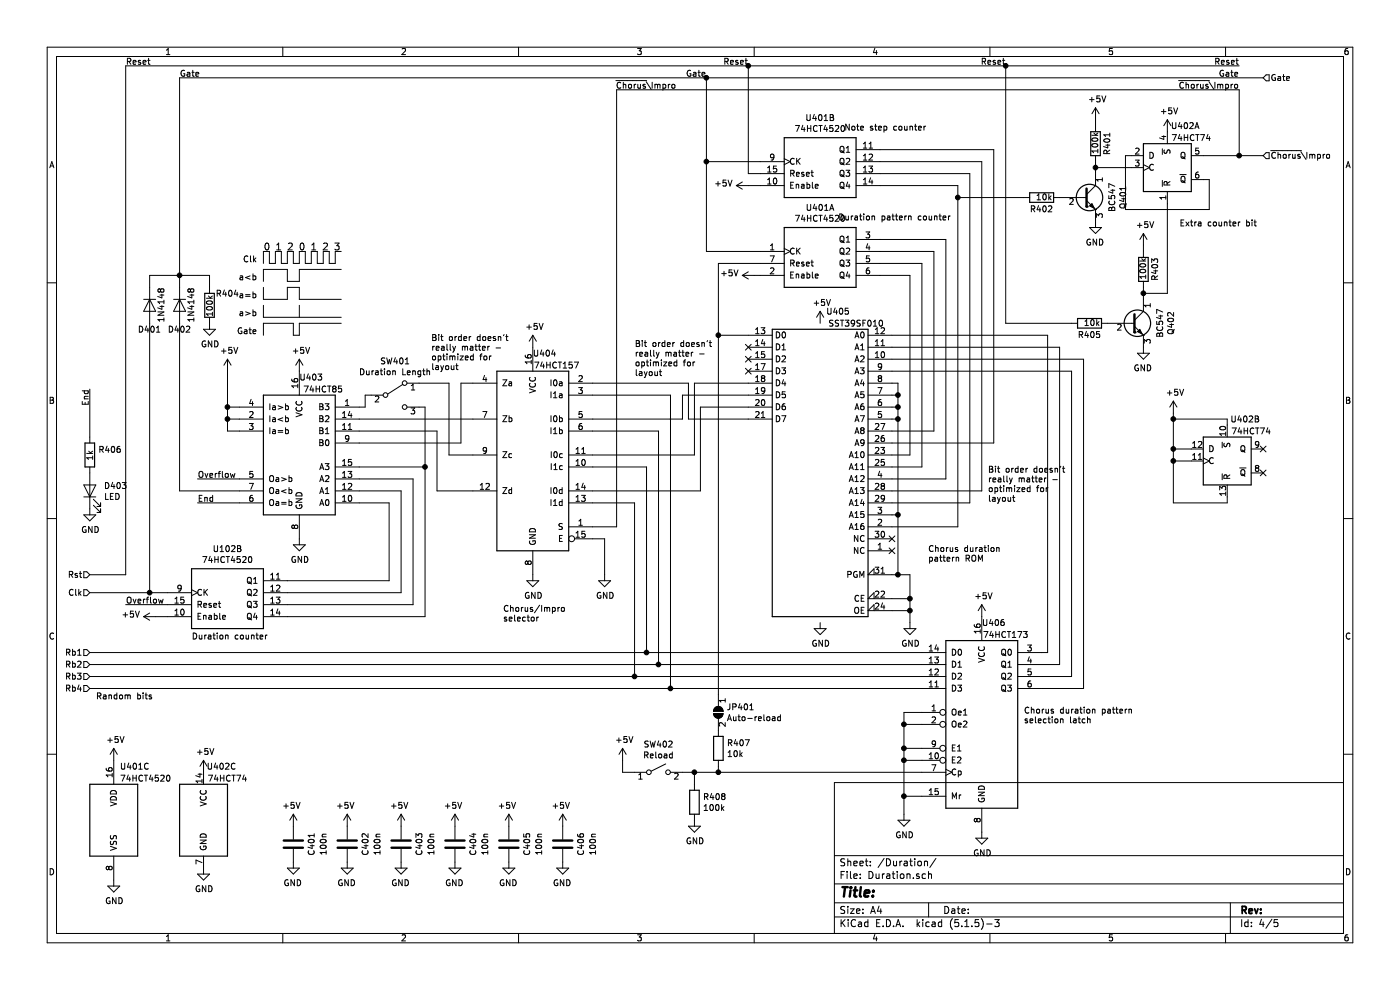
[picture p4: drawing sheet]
EESchema Schematic File Version 4
EELAYER 30 0
EELAYER END
$Descr A4 11693 8268
encoding utf-8
Sheet 4 5
Title ""
Date ""
Rev ""
Comp ""
Comment1 ""
Comment2 ""
Comment3 ""
Comment4 ""
$EndDescr
$Comp
L 74xx:74LS74 U?
U 1 1
P 9750 1400
AR Path="/5F4362FD" Ref="U?"  Part="1" 
AR Path="/5F425067/5F4362FD" Ref="U402"  Part="1" 
F 0 "U402" H 9900 1750 50  0000 C CNN
F 1 "74HCT74" H 9950 1650 50  0000 C CNN
F 2 "Package_DIP:DIP-14_W7.62mm_LongPads" H 9750 1400 50  0001 C CNN
F 3 "74xx/74hc_hct74.pdf" H 9750 1400 50  0001 C CNN
	1    9750 1400
	1    0    0    -1  
$EndComp
$Comp
L 74xx:74LS157 U?
U 1 1
P 4450 3800
AR Path="/5F436309" Ref="U?"  Part="1" 
AR Path="/5F425067/5F436309" Ref="U404"  Part="1" 
F 0 "U404" H 4350 4650 50  0000 C CNN
F 1 "74HCT157" H 4250 4550 50  0000 C CNN
F 2 "Package_DIP:DIP-16_W7.62mm_LongPads" H 4450 3800 50  0001 C CNN
F 3 "http://www.ti.com/lit/gpn/sn74LS157" H 4450 3800 50  0001 C CNN
	1    4450 3800
	-1   0    0    -1  
$EndComp
$Comp
L 74xx:74LS173 U?
U 1 1
P 8200 6050
AR Path="/5F43630F" Ref="U?"  Part="1" 
AR Path="/5F425067/5F43630F" Ref="U406"  Part="1" 
F 0 "U406" H 8300 6900 50  0000 C CNN
F 1 "74HCT173" H 8400 6800 50  0000 C CNN
F 2 "Package_DIP:DIP-16_W7.62mm_LongPads" H 8200 6050 50  0001 C CNN
F 3 "http://www.ti.com/lit/gpn/sn74LS173" H 8200 6050 50  0001 C CNN
	1    8200 6050
	1    0    0    -1  
$EndComp
$Comp
L Memory_Flash:SST39SF010 U?
U 1 1
P 6850 4000
AR Path="/5F436315" Ref="U?"  Part="1" 
AR Path="/5F425067/5F436315" Ref="U405"  Part="1" 
F 0 "U405" H 6700 5400 50  0000 C CNN
F 1 "SST39SF010" H 6550 5300 50  0000 C CNN
F 2 "telec:PLCC-32_THT-Socket" H 6850 4300 50  0001 C CNN
F 3 "http://ww1.microchip.com/downloads/en/DeviceDoc/25022B.pdf" H 6850 4300 50  0001 C CNN
	1    6850 4000
	-1   0    0    -1  
$EndComp
$Comp
L 4xxx:4520 U?
U 1 1
P 6850 2100
AR Path="/5F436321" Ref="U?"  Part="1" 
AR Path="/5F425067/5F436321" Ref="U401"  Part="1" 
F 0 "U401" H 6850 2467 50  0000 C CNN
F 1 "74HCT4520" H 6850 2376 50  0000 C CNN
F 2 "Package_DIP:DIP-16_W7.62mm_LongPads" H 6850 2100 50  0001 C CNN
F 3 "http://www.intersil.com/content/dam/Intersil/documents/cd45/cd4518bms-20bms.pdf" H 6850 2100 50  0001 C CNN
	1    6850 2100
	1    0    0    -1  
$EndComp
$Comp
L 4xxx:4520 U?
U 2 1
P 6850 1350
AR Path="/5F436483" Ref="U?"  Part="1" 
AR Path="/5F425067/5F436483" Ref="U401"  Part="2" 
F 0 "U401" H 6850 1717 50  0000 C CNN
F 1 "74HCT4520" H 6850 1626 50  0000 C CNN
F 2 "Package_DIP:DIP-16_W7.62mm_LongPads" H 6850 1350 50  0001 C CNN
F 3 "http://www.intersil.com/content/dam/Intersil/documents/cd45/cd4518bms-20bms.pdf" H 6850 1350 50  0001 C CNN
	2    6850 1350
	1    0    0    -1  
$EndComp
$Comp
L 4xxx:4520 U?
U 2 1
P 1900 4950
AR Path="/5F436EFF" Ref="U?"  Part="1" 
AR Path="/5F425067/5F436EFF" Ref="U102"  Part="2" 
F 0 "U102" H 1900 5317 50  0000 C CNN
F 1 "74HCT4520" H 1900 5226 50  0000 C CNN
F 2 "Package_DIP:DIP-16_W7.62mm_LongPads" H 1900 4950 50  0001 C CNN
F 3 "http://www.intersil.com/content/dam/Intersil/documents/cd45/cd4518bms-20bms.pdf" H 1900 4950 50  0001 C CNN
	2    1900 4950
	1    0    0    -1  
$EndComp
$Comp
L 4xxx:4520 U?
U 3 1
P 950 6850
AR Path="/5F63EA63" Ref="U?"  Part="1" 
AR Path="/5F425067/5F63EA63" Ref="U401"  Part="3" 
F 0 "U401" H 1000 7300 50  0000 L CNN
F 1 "74HCT4520" H 1000 7200 50  0000 L CNN
F 2 "Package_DIP:DIP-16_W7.62mm_LongPads" H 950 6850 50  0001 C CNN
F 3 "http://www.intersil.com/content/dam/Intersil/documents/cd45/cd4518bms-20bms.pdf" H 950 6850 50  0001 C CNN
	3    950  6850
	1    0    0    -1  
$EndComp
$Comp
L power:+5V #PWR0421
U 1 1
P 950 6350
F 0 "#PWR0421" H 950 6200 50  0001 C CNN
F 1 "+5V" H 965 6523 50  0000 C CNN
F 2 "" H 950 6350 50  0001 C CNN
F 3 "" H 950 6350 50  0001 C CNN
	1    950  6350
	1    0    0    -1  
$EndComp
$Comp
L power:GND #PWR0440
U 1 1
P 950 7350
F 0 "#PWR0440" H 950 7100 50  0001 C CNN
F 1 "GND" H 955 7177 50  0000 C CNN
F 2 "" H 950 7350 50  0001 C CNN
F 3 "" H 950 7350 50  0001 C CNN
	1    950  7350
	1    0    0    -1  
$EndComp
$Comp
L 74xx:74LS74 U?
U 3 1
P 1700 6850
AR Path="/5F6489A2" Ref="U?"  Part="1" 
AR Path="/5F425067/5F6489A2" Ref="U402"  Part="3" 
F 0 "U402" H 1850 7300 50  0000 C CNN
F 1 "74HCT74" H 1900 7200 50  0000 C CNN
F 2 "Package_DIP:DIP-14_W7.62mm_LongPads" H 1700 6850 50  0001 C CNN
F 3 "74xx/74hc_hct74.pdf" H 1700 6850 50  0001 C CNN
	3    1700 6850
	1    0    0    -1  
$EndComp
$Comp
L power:GND #PWR0439
U 1 1
P 1700 7250
F 0 "#PWR0439" H 1700 7000 50  0001 C CNN
F 1 "GND" H 1705 7077 50  0000 C CNN
F 2 "" H 1700 7250 50  0001 C CNN
F 3 "" H 1700 7250 50  0001 C CNN
	1    1700 7250
	1    0    0    -1  
$EndComp
$Comp
L power:+5V #PWR0423
U 1 1
P 1700 6450
F 0 "#PWR0423" H 1700 6300 50  0001 C CNN
F 1 "+5V" H 1715 6623 50  0000 C CNN
F 2 "" H 1700 6450 50  0001 C CNN
F 3 "" H 1700 6450 50  0001 C CNN
	1    1700 6450
	1    0    0    -1  
$EndComp
$Comp
L power:GND #PWR0414
U 1 1
P 2500 4500
F 0 "#PWR0414" H 2500 4250 50  0001 C CNN
F 1 "GND" H 2505 4327 50  0000 C CNN
F 2 "" H 2500 4500 50  0001 C CNN
F 3 "" H 2500 4500 50  0001 C CNN
	1    2500 4500
	1    0    0    -1  
$EndComp
$Comp
L power:+5V #PWR0412
U 1 1
P 2500 3100
F 0 "#PWR0412" H 2500 2950 50  0001 C CNN
F 1 "+5V" H 2515 3273 50  0000 C CNN
F 2 "" H 2500 3100 50  0001 C CNN
F 3 "" H 2500 3100 50  0001 C CNN
	1    2500 3100
	1    0    0    -1  
$EndComp
$Comp
L power:GND #PWR0415
U 1 1
P 4450 4800
F 0 "#PWR0415" H 4450 4550 50  0001 C CNN
F 1 "GND" H 4455 4627 50  0000 C CNN
F 2 "" H 4450 4800 50  0001 C CNN
F 3 "" H 4450 4800 50  0001 C CNN
	1    4450 4800
	1    0    0    -1  
$EndComp
$Comp
L power:+5V #PWR0409
U 1 1
P 4450 2900
F 0 "#PWR0409" H 4450 2750 50  0001 C CNN
F 1 "+5V" H 4465 3073 50  0000 C CNN
F 2 "" H 4450 2900 50  0001 C CNN
F 3 "" H 4450 2900 50  0001 C CNN
	1    4450 2900
	1    0    0    -1  
$EndComp
$Comp
L power:GND #PWR0432
U 1 1
P 8200 6950
F 0 "#PWR0432" H 8200 6700 50  0001 C CNN
F 1 "GND" H 8205 6777 50  0000 C CNN
F 2 "" H 8200 6950 50  0001 C CNN
F 3 "" H 8200 6950 50  0001 C CNN
	1    8200 6950
	1    0    0    -1  
$EndComp
$Comp
L power:+5V #PWR0418
U 1 1
P 8200 5150
F 0 "#PWR0418" H 8200 5000 50  0001 C CNN
F 1 "+5V" H 8215 5323 50  0000 C CNN
F 2 "" H 8200 5150 50  0001 C CNN
F 3 "" H 8200 5150 50  0001 C CNN
	1    8200 5150
	1    0    0    -1  
$EndComp
Text HLabel 750  5450 0    50   Input ~ 0
Rb1
Text HLabel 750  5550 0    50   Input ~ 0
Rb2
Text HLabel 750  5650 0    50   Input ~ 0
Rb3
Text HLabel 750  5750 0    50   Input ~ 0
Rb4
$Comp
L power:+5V #PWR0408
U 1 1
P 6850 2700
F 0 "#PWR0408" H 6850 2550 50  0001 C CNN
F 1 "+5V" H 6865 2873 50  0000 C CNN
F 2 "" H 6850 2700 50  0001 C CNN
F 3 "" H 6850 2700 50  0001 C CNN
	1    6850 2700
	1    0    0    -1  
$EndComp
$Comp
L power:GND #PWR0419
U 1 1
P 6850 5200
F 0 "#PWR0419" H 6850 4950 50  0001 C CNN
F 1 "GND" H 6855 5027 50  0000 C CNN
F 2 "" H 6850 5200 50  0001 C CNN
F 3 "" H 6850 5200 50  0001 C CNN
	1    6850 5200
	1    0    0    -1  
$EndComp
Wire Wire Line
	8700 5450 8750 5450
Wire Wire Line
	7450 3000 9050 3000
Wire Wire Line
	8850 5550 8700 5550
Wire Wire Line
	8700 5650 8950 5650
Wire Wire Line
	8700 5750 9050 5750
Wire Wire Line
	5850 4100 4950 4100
Wire Wire Line
	5800 3800 4950 3800
Wire Wire Line
	4950 3500 5700 3500
Wire Wire Line
	4950 3300 5600 3300
Wire Wire Line
	4950 3600 5500 3600
Wire Wire Line
	4950 3900 5400 3900
Wire Wire Line
	4950 4200 5300 4200
$Comp
L power:GND #PWR0420
U 1 1
P 7600 5200
F 0 "#PWR0420" H 7600 4950 50  0001 C CNN
F 1 "GND" H 7605 5027 50  0000 C CNN
F 2 "" H 7600 5200 50  0001 C CNN
F 3 "" H 7600 5200 50  0001 C CNN
	1    7600 5200
	1    0    0    -1  
$EndComp
NoConn ~ 7450 4600
NoConn ~ 7450 4500
Wire Wire Line
	2400 4850 3250 4850
Wire Wire Line
	3250 4850 3250 4200
Wire Wire Line
	3250 4200 3000 4200
Wire Wire Line
	3000 4100 3350 4100
Wire Wire Line
	3350 4100 3350 4950
Wire Wire Line
	3350 4950 2400 4950
Wire Wire Line
	2400 5050 3450 5050
Wire Wire Line
	3450 5050 3450 4000
Wire Wire Line
	3450 4000 3000 4000
Wire Wire Line
	3000 3900 3550 3900
Wire Wire Line
	3550 3900 3550 5150
Wire Wire Line
	3550 5150 2400 5150
Wire Wire Line
	1900 3400 2000 3400
Wire Wire Line
	2000 3500 1900 3500
Connection ~ 1900 3500
Wire Wire Line
	1900 3500 1900 3400
Wire Wire Line
	2000 3600 1900 3600
Wire Wire Line
	1900 3600 1900 3500
$Comp
L power:+5V #PWR?
U 1 1
P 1300 5150
AR Path="/5F42563C/5F6F023F" Ref="#PWR?"  Part="1" 
AR Path="/5F425067/5F6F023F" Ref="#PWR0417"  Part="1" 
F 0 "#PWR0417" H 1300 5000 50  0001 C CNN
F 1 "+5V" V 1315 5278 50  0000 L CNN
F 2 "" H 1300 5150 50  0001 C CNN
F 3 "" H 1300 5150 50  0001 C CNN
	1    1300 5150
	0    -1   -1   0   
$EndComp
Wire Wire Line
	1300 5150 1400 5150
$Comp
L power:+5V #PWR?
U 1 1
P 6300 2300
AR Path="/5F42563C/5F6F2D21" Ref="#PWR?"  Part="1" 
AR Path="/5F425067/5F6F2D21" Ref="#PWR0406"  Part="1" 
F 0 "#PWR0406" H 6300 2150 50  0001 C CNN
F 1 "+5V" V 6315 2428 50  0000 L CNN
F 2 "" H 6300 2300 50  0001 C CNN
F 3 "" H 6300 2300 50  0001 C CNN
	1    6300 2300
	0    -1   -1   0   
$EndComp
Wire Wire Line
	6300 2300 6350 2300
$Comp
L power:+5V #PWR?
U 1 1
P 6250 1550
AR Path="/5F42563C/5F6F587D" Ref="#PWR?"  Part="1" 
AR Path="/5F425067/5F6F587D" Ref="#PWR0403"  Part="1" 
F 0 "#PWR0403" H 6250 1400 50  0001 C CNN
F 1 "+5V" V 6265 1678 50  0000 L CNN
F 2 "" H 6250 1550 50  0001 C CNN
F 3 "" H 6250 1550 50  0001 C CNN
	1    6250 1550
	0    -1   -1   0   
$EndComp
Wire Wire Line
	6250 1550 6350 1550
Text HLabel 750  4950 0    50   Input ~ 0
Clk
$Comp
L Switch:SW_SPDT SW401
U 1 1
P 3300 3300
F 0 "SW401" H 3300 3585 50  0000 C CNN
F 1 "Duration Length" H 3300 3494 50  0000 C CNN
F 2 "Connector_PinHeader_2.54mm:PinHeader_1x03_P2.54mm_Vertical" H 3300 3300 50  0001 C CNN
F 3 "~" H 3300 3300 50  0001 C CNN
	1    3300 3300
	1    0    0    -1  
$EndComp
Wire Wire Line
	3000 3400 3050 3400
Wire Wire Line
	3050 3400 3050 3300
Wire Wire Line
	3050 3300 3100 3300
Wire Wire Line
	3550 3400 3550 3900
Connection ~ 3550 3900
Wire Wire Line
	3550 3400 3500 3400
$Comp
L power:GND #PWR0416
U 1 1
P 5050 4800
F 0 "#PWR0416" H 5050 4550 50  0001 C CNN
F 1 "GND" H 5055 4627 50  0000 C CNN
F 2 "" H 5050 4800 50  0001 C CNN
F 3 "" H 5050 4800 50  0001 C CNN
	1    5050 4800
	1    0    0    -1  
$EndComp
Wire Wire Line
	5050 4800 5050 4500
Wire Wire Line
	5050 4500 4950 4500
Wire Wire Line
	4950 4400 5150 4400
$Comp
L power:GND #PWR0424
U 1 1
P 7550 6800
F 0 "#PWR0424" H 7550 6550 50  0001 C CNN
F 1 "GND" H 7555 6627 50  0000 C CNN
F 2 "" H 7550 6800 50  0001 C CNN
F 3 "" H 7550 6800 50  0001 C CNN
	1    7550 6800
	1    0    0    -1  
$EndComp
Wire Wire Line
	7550 5950 7700 5950
Connection ~ 7550 6050
Wire Wire Line
	7550 6050 7550 5950
Wire Wire Line
	7550 6050 7550 6250
Connection ~ 7550 6650
Wire Wire Line
	7550 6650 7550 6800
Wire Wire Line
	6000 2800 6000 2200
Wire Wire Line
	6000 2200 6350 2200
Wire Wire Line
	6350 2100 5900 2100
Wire Wire Line
	5900 2100 5900 1350
Wire Wire Line
	5900 1350 6350 1350
Wire Wire Line
	5900 1350 5900 650 
Connection ~ 5900 1350
Connection ~ 5900 650 
Wire Wire Line
	7350 2300 7600 2300
Wire Wire Line
	7700 2200 7350 2200
Wire Wire Line
	7350 2100 7800 2100
Wire Wire Line
	7900 2000 7350 2000
Wire Wire Line
	7350 1550 8000 1550
Wire Wire Line
	8000 1550 8000 1650
Wire Wire Line
	8100 1450 7350 1450
Wire Wire Line
	7350 1350 8200 1350
Wire Wire Line
	8300 1250 7350 1250
$Comp
L power:+5V #PWR?
U 1 1
P 9750 1100
AR Path="/5F42563C/5F852578" Ref="#PWR?"  Part="1" 
AR Path="/5F425067/5F852578" Ref="#PWR0402"  Part="1" 
F 0 "#PWR0402" H 9750 950 50  0001 C CNN
F 1 "+5V" H 9765 1273 50  0000 C CNN
F 2 "" H 9750 1100 50  0001 C CNN
F 3 "" H 9750 1100 50  0001 C CNN
	1    9750 1100
	1    0    0    -1  
$EndComp
Wire Wire Line
	9450 1300 9400 1300
Wire Wire Line
	9400 1300 9400 1750
Wire Wire Line
	9400 1750 10100 1750
Wire Wire Line
	10100 1750 10100 1500
Wire Wire Line
	10100 1500 10050 1500
Wire Wire Line
	5900 650  10550 650 
Text HLabel 10550 1300 2    50   Input ~ 0
~Chorus~\Impro
Text HLabel 10550 650  2    50   Input ~ 0
Gate
Wire Wire Line
	7450 5100 7600 5100
Connection ~ 7600 5100
Wire Wire Line
	7600 5100 7600 5200
Wire Wire Line
	7450 5000 7600 5000
Connection ~ 7600 5000
Wire Wire Line
	7600 5000 7600 5100
Wire Wire Line
	7450 4800 7500 4800
Wire Wire Line
	7600 4800 7600 5000
$Comp
L power:GND #PWR?
U 1 1
P 9550 2900
AR Path="/5F8F2AEB" Ref="#PWR?"  Part="1" 
AR Path="/5F42563C/5F8F2AEB" Ref="#PWR?"  Part="1" 
AR Path="/5F425067/5F8F2AEB" Ref="#PWR0410"  Part="1" 
F 0 "#PWR0410" H 9550 2650 50  0001 C CNN
F 1 "GND" H 9555 2727 50  0000 C CNN
F 2 "" H 9550 2900 50  0001 C CNN
F 3 "" H 9550 2900 50  0001 C CNN
	1    9550 2900
	-1   0    0    -1  
$EndComp
$Comp
L Device:R R?
U 1 1
P 9100 2700
AR Path="/5F8F2AF1" Ref="R?"  Part="1" 
AR Path="/5F42563C/5F8F2AF1" Ref="R?"  Part="1" 
AR Path="/5F425067/5F8F2AF1" Ref="R405"  Part="1" 
F 0 "R405" V 9000 2600 50  0000 L CNN
F 1 "10k" V 9100 2650 50  0000 L CNN
F 2 "Resistor_THT:R_Axial_DIN0204_L3.6mm_D1.6mm_P2.54mm_Vertical" V 9030 2700 50  0001 C CNN
F 3 "~" H 9100 2700 50  0001 C CNN
	1    9100 2700
	0    1    -1   0   
$EndComp
$Comp
L Transistor_BJT:BC547 Q?
U 1 1
P 9450 2700
AR Path="/5F8F2AF7" Ref="Q?"  Part="1" 
AR Path="/5F425067/5F8F2AF7" Ref="Q402"  Part="1" 
F 0 "Q402" V 9778 2700 50  0000 C CNN
F 1 "BC547" V 9687 2700 50  0000 C CNN
F 2 "Package_TO_SOT_THT:TO-92_Inline_Wide" H 9650 2625 50  0001 L CIN
F 3 "http://www.fairchildsemi.com/ds/BC/BC547.pdf" H 9450 2700 50  0001 L CNN
	1    9450 2700
	1    0    0    -1  
$EndComp
$Comp
L Device:R R?
U 1 1
P 9550 2250
AR Path="/5F9A422C" Ref="R?"  Part="1" 
AR Path="/5F42563C/5F9A422C" Ref="R?"  Part="1" 
AR Path="/5F425067/5F9A422C" Ref="R403"  Part="1" 
F 0 "R403" V 9450 2150 50  0000 L CNN
F 1 "100k" V 9550 2150 50  0000 L CNN
F 2 "Resistor_THT:R_Axial_DIN0204_L3.6mm_D1.6mm_P2.54mm_Vertical" V 9480 2250 50  0001 C CNN
F 3 "~" H 9550 2250 50  0001 C CNN
	1    9550 2250
	-1   0    0    1   
$EndComp
$Comp
L power:+5V #PWR0405
U 1 1
P 9550 2050
F 0 "#PWR0405" H 9550 1900 50  0001 C CNN
F 1 "+5V" H 9565 2223 50  0000 C CNN
F 2 "" H 9550 2050 50  0001 C CNN
F 3 "" H 9550 2050 50  0001 C CNN
	1    9550 2050
	1    0    0    -1  
$EndComp
Wire Wire Line
	9550 2050 9550 2100
Wire Wire Line
	1050 4800 750  4800
Text HLabel 750  4800 0    50   Input ~ 0
Rst
Connection ~ 7550 6350
Wire Wire Line
	7550 6350 7550 6650
Connection ~ 7550 6250
Wire Wire Line
	7550 6250 7550 6350
Wire Wire Line
	6000 2800 6250 2800
$Comp
L Switch:SW_SPST SW?
U 1 1
P 5500 6450
AR Path="/5F424A92/5FA3E3BE" Ref="SW?"  Part="1" 
AR Path="/5F425067/5FA3E3BE" Ref="SW402"  Part="1" 
F 0 "SW402" H 5500 6685 50  0000 C CNN
F 1 "Reload" H 5500 6594 50  0000 C CNN
F 2 "Button_Switch_THT:SW_PUSH_6mm" H 5500 6450 50  0001 C CNN
F 3 "~" H 5500 6450 50  0001 C CNN
	1    5500 6450
	1    0    0    -1  
$EndComp
$Comp
L power:+5V #PWR?
U 1 1
P 5200 6350
AR Path="/5F424A92/5FA3E3C6" Ref="#PWR?"  Part="1" 
AR Path="/5F425067/5FA3E3C6" Ref="#PWR0422"  Part="1" 
F 0 "#PWR0422" H 5200 6200 50  0001 C CNN
F 1 "+5V" H 5215 6523 50  0000 C CNN
F 2 "" H 5200 6350 50  0001 C CNN
F 3 "" H 5200 6350 50  0001 C CNN
	1    5200 6350
	1    0    0    -1  
$EndComp
Wire Wire Line
	5200 6350 5200 6450
Wire Wire Line
	5200 6450 5300 6450
$Comp
L Device:R R?
U 1 1
P 5800 6700
AR Path="/5FA3E3CE" Ref="R?"  Part="1" 
AR Path="/5F424A92/5FA3E3CE" Ref="R?"  Part="1" 
AR Path="/5F425067/5FA3E3CE" Ref="R408"  Part="1" 
F 0 "R408" H 5870 6746 50  0000 L CNN
F 1 "100k" H 5870 6655 50  0000 L CNN
F 2 "Resistor_THT:R_Axial_DIN0204_L3.6mm_D1.6mm_P7.62mm_Horizontal" V 5730 6700 50  0001 C CNN
F 3 "~" H 5800 6700 50  0001 C CNN
	1    5800 6700
	1    0    0    -1  
$EndComp
$Comp
L power:GND #PWR?
U 1 1
P 5800 6850
AR Path="/5F424A92/5FA3E3D4" Ref="#PWR?"  Part="1" 
AR Path="/5F425067/5FA3E3D4" Ref="#PWR0425"  Part="1" 
F 0 "#PWR0425" H 5800 6600 50  0001 C CNN
F 1 "GND" H 5805 6677 50  0000 C CNN
F 2 "" H 5800 6850 50  0001 C CNN
F 3 "" H 5800 6850 50  0001 C CNN
	1    5800 6850
	1    0    0    -1  
$EndComp
Wire Wire Line
	5800 6550 5800 6450
Connection ~ 5800 6450
$Comp
L Jumper:SolderJumper_2_Open JP401
U 1 1
P 6000 5950
F 0 "JP401" V 5954 6018 50  0000 L CNN
F 1 "Auto-reload" V 6045 6018 50  0000 L CNN
F 2 "Jumper:SolderJumper-2_P1.3mm_Open_RoundedPad1.0x1.5mm" H 6000 5950 50  0001 C CNN
F 3 "~" H 6000 5950 50  0001 C CNN
	1    6000 5950
	0    1    1    0   
$EndComp
NoConn ~ 6250 3100
NoConn ~ 6250 3000
NoConn ~ 6250 2900
Wire Wire Line
	7700 6050 7550 6050
Wire Wire Line
	7700 6250 7550 6250
Wire Wire Line
	7700 6350 7550 6350
Wire Wire Line
	7700 6650 7550 6650
$Comp
L power:GND #PWR?
U 1 1
P 9150 1850
AR Path="/5FB2C329" Ref="#PWR?"  Part="1" 
AR Path="/5F42563C/5FB2C329" Ref="#PWR?"  Part="1" 
AR Path="/5F425067/5FB2C329" Ref="#PWR0404"  Part="1" 
F 0 "#PWR0404" H 9150 1600 50  0001 C CNN
F 1 "GND" H 9155 1677 50  0000 C CNN
F 2 "" H 9150 1850 50  0001 C CNN
F 3 "" H 9150 1850 50  0001 C CNN
	1    9150 1850
	-1   0    0    -1  
$EndComp
$Comp
L Device:R R?
U 1 1
P 8700 1650
AR Path="/5FB2C32F" Ref="R?"  Part="1" 
AR Path="/5F42563C/5FB2C32F" Ref="R?"  Part="1" 
AR Path="/5F425067/5FB2C32F" Ref="R402"  Part="1" 
F 0 "R402" V 8600 1550 50  0000 L CNN
F 1 "10k" V 8700 1600 50  0000 L CNN
F 2 "Resistor_THT:R_Axial_DIN0204_L3.6mm_D1.6mm_P2.54mm_Vertical" V 8630 1650 50  0001 C CNN
F 3 "~" H 8700 1650 50  0001 C CNN
	1    8700 1650
	0    1    -1   0   
$EndComp
$Comp
L Transistor_BJT:BC547 Q?
U 1 1
P 9050 1650
AR Path="/5FB2C335" Ref="Q?"  Part="1" 
AR Path="/5F425067/5FB2C335" Ref="Q401"  Part="1" 
F 0 "Q401" V 9378 1650 50  0000 C CNN
F 1 "BC547" V 9287 1650 50  0000 C CNN
F 2 "Package_TO_SOT_THT:TO-92_Inline_Wide" H 9250 1575 50  0001 L CIN
F 3 "http://www.fairchildsemi.com/ds/BC/BC547.pdf" H 9050 1650 50  0001 L CNN
	1    9050 1650
	1    0    0    -1  
$EndComp
$Comp
L Device:R R?
U 1 1
P 9150 1200
AR Path="/5FB2C33B" Ref="R?"  Part="1" 
AR Path="/5F42563C/5FB2C33B" Ref="R?"  Part="1" 
AR Path="/5F425067/5FB2C33B" Ref="R401"  Part="1" 
F 0 "R401" V 9050 1100 50  0000 L CNN
F 1 "100k" V 9150 1100 50  0000 L CNN
F 2 "Resistor_THT:R_Axial_DIN0204_L3.6mm_D1.6mm_P2.54mm_Vertical" V 9080 1200 50  0001 C CNN
F 3 "~" H 9150 1200 50  0001 C CNN
	1    9150 1200
	-1   0    0    1   
$EndComp
$Comp
L power:+5V #PWR0401
U 1 1
P 9150 1000
F 0 "#PWR0401" H 9150 850 50  0001 C CNN
F 1 "+5V" H 9165 1173 50  0000 C CNN
F 2 "" H 9150 1000 50  0001 C CNN
F 3 "" H 9150 1000 50  0001 C CNN
	1    9150 1000
	1    0    0    -1  
$EndComp
Wire Wire Line
	9150 1000 9150 1050
Wire Wire Line
	9150 1350 9150 1400
Wire Wire Line
	9450 1400 9150 1400
Connection ~ 9150 1400
Wire Wire Line
	9150 1400 9150 1450
Wire Wire Line
	8550 1650 8000 1650
Connection ~ 8000 1650
$Comp
L Device:R R?
U 1 1
P 6000 6250
AR Path="/5FBC83F0" Ref="R?"  Part="1" 
AR Path="/5F424A92/5FBC83F0" Ref="R?"  Part="1" 
AR Path="/5F425067/5FBC83F0" Ref="R407"  Part="1" 
F 0 "R407" H 6070 6296 50  0000 L CNN
F 1 "10k" H 6070 6205 50  0000 L CNN
F 2 "Resistor_THT:R_Axial_DIN0204_L3.6mm_D1.6mm_P2.54mm_Vertical" V 5930 6250 50  0001 C CNN
F 3 "~" H 6000 6250 50  0001 C CNN
	1    6000 6250
	1    0    0    -1  
$EndComp
Wire Wire Line
	6000 6400 6000 6450
$Comp
L Device:C C?
U 1 1
P 2450 7050
AR Path="/5FD03FA9" Ref="C?"  Part="1" 
AR Path="/5F345A0C/5FD03FA9" Ref="C?"  Part="1" 
AR Path="/5F425067/5FD03FA9" Ref="C401"  Part="1" 
F 0 "C401" V 2600 7050 50  0000 C CNN
F 1 "100n" V 2700 7050 50  0000 C CNN
F 2 "Capacitor_THT:C_Disc_D7.0mm_W2.5mm_P5.00mm" H 2488 6900 50  0001 C CNN
F 3 "~" H 2450 7050 50  0001 C CNN
	1    2450 7050
	1    0    0    1   
$EndComp
$Comp
L power:GND #PWR?
U 1 1
P 2450 7200
AR Path="/5FD03FAF" Ref="#PWR?"  Part="1" 
AR Path="/5F345A0C/5FD03FAF" Ref="#PWR?"  Part="1" 
AR Path="/5F425067/5FD03FAF" Ref="#PWR0433"  Part="1" 
F 0 "#PWR0433" H 2450 6950 50  0001 C CNN
F 1 "GND" H 2455 7027 50  0000 C CNN
F 2 "" H 2450 7200 50  0001 C CNN
F 3 "" H 2450 7200 50  0001 C CNN
	1    2450 7200
	-1   0    0    -1  
$EndComp
$Comp
L power:+5V #PWR?
U 1 1
P 2450 6900
AR Path="/5F345A0C/5FD03FB5" Ref="#PWR?"  Part="1" 
AR Path="/5F425067/5FD03FB5" Ref="#PWR0426"  Part="1" 
F 0 "#PWR0426" H 2450 6750 50  0001 C CNN
F 1 "+5V" H 2465 7073 50  0000 C CNN
F 2 "" H 2450 6900 50  0001 C CNN
F 3 "" H 2450 6900 50  0001 C CNN
	1    2450 6900
	-1   0    0    -1  
$EndComp
$Comp
L Device:C C?
U 1 1
P 2900 7050
AR Path="/5FD0F85E" Ref="C?"  Part="1" 
AR Path="/5F345A0C/5FD0F85E" Ref="C?"  Part="1" 
AR Path="/5F425067/5FD0F85E" Ref="C402"  Part="1" 
F 0 "C402" V 3050 7050 50  0000 C CNN
F 1 "100n" V 3150 7050 50  0000 C CNN
F 2 "Capacitor_THT:C_Disc_D7.0mm_W2.5mm_P5.00mm" H 2938 6900 50  0001 C CNN
F 3 "~" H 2900 7050 50  0001 C CNN
	1    2900 7050
	1    0    0    1   
$EndComp
$Comp
L power:GND #PWR?
U 1 1
P 2900 7200
AR Path="/5FD0F864" Ref="#PWR?"  Part="1" 
AR Path="/5F345A0C/5FD0F864" Ref="#PWR?"  Part="1" 
AR Path="/5F425067/5FD0F864" Ref="#PWR0434"  Part="1" 
F 0 "#PWR0434" H 2900 6950 50  0001 C CNN
F 1 "GND" H 2905 7027 50  0000 C CNN
F 2 "" H 2900 7200 50  0001 C CNN
F 3 "" H 2900 7200 50  0001 C CNN
	1    2900 7200
	-1   0    0    -1  
$EndComp
$Comp
L power:+5V #PWR?
U 1 1
P 2900 6900
AR Path="/5F345A0C/5FD0F86A" Ref="#PWR?"  Part="1" 
AR Path="/5F425067/5FD0F86A" Ref="#PWR0427"  Part="1" 
F 0 "#PWR0427" H 2900 6750 50  0001 C CNN
F 1 "+5V" H 2915 7073 50  0000 C CNN
F 2 "" H 2900 6900 50  0001 C CNN
F 3 "" H 2900 6900 50  0001 C CNN
	1    2900 6900
	-1   0    0    -1  
$EndComp
$Comp
L Device:C C?
U 1 1
P 3350 7050
AR Path="/5FD1B317" Ref="C?"  Part="1" 
AR Path="/5F345A0C/5FD1B317" Ref="C?"  Part="1" 
AR Path="/5F425067/5FD1B317" Ref="C403"  Part="1" 
F 0 "C403" V 3500 7050 50  0000 C CNN
F 1 "100n" V 3600 7050 50  0000 C CNN
F 2 "Capacitor_THT:C_Disc_D7.0mm_W2.5mm_P5.00mm" H 3388 6900 50  0001 C CNN
F 3 "~" H 3350 7050 50  0001 C CNN
	1    3350 7050
	1    0    0    1   
$EndComp
$Comp
L power:GND #PWR?
U 1 1
P 3350 7200
AR Path="/5FD1B31D" Ref="#PWR?"  Part="1" 
AR Path="/5F345A0C/5FD1B31D" Ref="#PWR?"  Part="1" 
AR Path="/5F425067/5FD1B31D" Ref="#PWR0435"  Part="1" 
F 0 "#PWR0435" H 3350 6950 50  0001 C CNN
F 1 "GND" H 3355 7027 50  0000 C CNN
F 2 "" H 3350 7200 50  0001 C CNN
F 3 "" H 3350 7200 50  0001 C CNN
	1    3350 7200
	-1   0    0    -1  
$EndComp
$Comp
L power:+5V #PWR?
U 1 1
P 3350 6900
AR Path="/5F345A0C/5FD1B323" Ref="#PWR?"  Part="1" 
AR Path="/5F425067/5FD1B323" Ref="#PWR0428"  Part="1" 
F 0 "#PWR0428" H 3350 6750 50  0001 C CNN
F 1 "+5V" H 3365 7073 50  0000 C CNN
F 2 "" H 3350 6900 50  0001 C CNN
F 3 "" H 3350 6900 50  0001 C CNN
	1    3350 6900
	-1   0    0    -1  
$EndComp
$Comp
L Device:C C?
U 1 1
P 3800 7050
AR Path="/5FD26C4D" Ref="C?"  Part="1" 
AR Path="/5F345A0C/5FD26C4D" Ref="C?"  Part="1" 
AR Path="/5F425067/5FD26C4D" Ref="C404"  Part="1" 
F 0 "C404" V 3950 7050 50  0000 C CNN
F 1 "100n" V 4050 7050 50  0000 C CNN
F 2 "Capacitor_THT:C_Disc_D7.0mm_W2.5mm_P5.00mm" H 3838 6900 50  0001 C CNN
F 3 "~" H 3800 7050 50  0001 C CNN
	1    3800 7050
	1    0    0    1   
$EndComp
$Comp
L power:GND #PWR?
U 1 1
P 3800 7200
AR Path="/5FD26C53" Ref="#PWR?"  Part="1" 
AR Path="/5F345A0C/5FD26C53" Ref="#PWR?"  Part="1" 
AR Path="/5F425067/5FD26C53" Ref="#PWR0436"  Part="1" 
F 0 "#PWR0436" H 3800 6950 50  0001 C CNN
F 1 "GND" H 3805 7027 50  0000 C CNN
F 2 "" H 3800 7200 50  0001 C CNN
F 3 "" H 3800 7200 50  0001 C CNN
	1    3800 7200
	-1   0    0    -1  
$EndComp
$Comp
L power:+5V #PWR?
U 1 1
P 3800 6900
AR Path="/5F345A0C/5FD26C59" Ref="#PWR?"  Part="1" 
AR Path="/5F425067/5FD26C59" Ref="#PWR0429"  Part="1" 
F 0 "#PWR0429" H 3800 6750 50  0001 C CNN
F 1 "+5V" H 3815 7073 50  0000 C CNN
F 2 "" H 3800 6900 50  0001 C CNN
F 3 "" H 3800 6900 50  0001 C CNN
	1    3800 6900
	-1   0    0    -1  
$EndComp
$Comp
L Device:C C?
U 1 1
P 4250 7050
AR Path="/5FD32A54" Ref="C?"  Part="1" 
AR Path="/5F345A0C/5FD32A54" Ref="C?"  Part="1" 
AR Path="/5F425067/5FD32A54" Ref="C405"  Part="1" 
F 0 "C405" V 4400 7050 50  0000 C CNN
F 1 "100n" V 4500 7050 50  0000 C CNN
F 2 "Capacitor_THT:C_Disc_D7.0mm_W2.5mm_P5.00mm" H 4288 6900 50  0001 C CNN
F 3 "~" H 4250 7050 50  0001 C CNN
	1    4250 7050
	1    0    0    1   
$EndComp
$Comp
L power:GND #PWR?
U 1 1
P 4250 7200
AR Path="/5FD32A5A" Ref="#PWR?"  Part="1" 
AR Path="/5F345A0C/5FD32A5A" Ref="#PWR?"  Part="1" 
AR Path="/5F425067/5FD32A5A" Ref="#PWR0437"  Part="1" 
F 0 "#PWR0437" H 4250 6950 50  0001 C CNN
F 1 "GND" H 4255 7027 50  0000 C CNN
F 2 "" H 4250 7200 50  0001 C CNN
F 3 "" H 4250 7200 50  0001 C CNN
	1    4250 7200
	-1   0    0    -1  
$EndComp
$Comp
L power:+5V #PWR?
U 1 1
P 4250 6900
AR Path="/5F345A0C/5FD32A60" Ref="#PWR?"  Part="1" 
AR Path="/5F425067/5FD32A60" Ref="#PWR0430"  Part="1" 
F 0 "#PWR0430" H 4250 6750 50  0001 C CNN
F 1 "+5V" H 4265 7073 50  0000 C CNN
F 2 "" H 4250 6900 50  0001 C CNN
F 3 "" H 4250 6900 50  0001 C CNN
	1    4250 6900
	-1   0    0    -1  
$EndComp
$Comp
L Device:C C?
U 1 1
P 4700 7050
AR Path="/5FD3E561" Ref="C?"  Part="1" 
AR Path="/5F345A0C/5FD3E561" Ref="C?"  Part="1" 
AR Path="/5F425067/5FD3E561" Ref="C406"  Part="1" 
F 0 "C406" V 4850 7050 50  0000 C CNN
F 1 "100n" V 4950 7050 50  0000 C CNN
F 2 "Capacitor_THT:C_Disc_D7.0mm_W2.5mm_P5.00mm" H 4738 6900 50  0001 C CNN
F 3 "~" H 4700 7050 50  0001 C CNN
	1    4700 7050
	1    0    0    1   
$EndComp
$Comp
L power:GND #PWR?
U 1 1
P 4700 7200
AR Path="/5FD3E567" Ref="#PWR?"  Part="1" 
AR Path="/5F345A0C/5FD3E567" Ref="#PWR?"  Part="1" 
AR Path="/5F425067/5FD3E567" Ref="#PWR0438"  Part="1" 
F 0 "#PWR0438" H 4700 6950 50  0001 C CNN
F 1 "GND" H 4705 7027 50  0000 C CNN
F 2 "" H 4700 7200 50  0001 C CNN
F 3 "" H 4700 7200 50  0001 C CNN
	1    4700 7200
	-1   0    0    -1  
$EndComp
$Comp
L power:+5V #PWR?
U 1 1
P 4700 6900
AR Path="/5F345A0C/5FD3E56D" Ref="#PWR?"  Part="1" 
AR Path="/5F425067/5FD3E56D" Ref="#PWR0431"  Part="1" 
F 0 "#PWR0431" H 4700 6750 50  0001 C CNN
F 1 "+5V" H 4715 7073 50  0000 C CNN
F 2 "" H 4700 6900 50  0001 C CNN
F 3 "" H 4700 6900 50  0001 C CNN
	1    4700 6900
	-1   0    0    -1  
$EndComp
$Comp
L power:+5V #PWR0411
U 1 1
P 1900 3100
F 0 "#PWR0411" H 1900 2950 50  0001 C CNN
F 1 "+5V" H 1915 3273 50  0000 C CNN
F 2 "" H 1900 3100 50  0001 C CNN
F 3 "" H 1900 3100 50  0001 C CNN
	1    1900 3100
	1    0    0    -1  
$EndComp
Wire Wire Line
	1900 3100 1900 3400
Connection ~ 1900 3400
Wire Wire Line
	1650 4200 2000 4200
Wire Wire Line
	1500 4100 1500 2700
Wire Wire Line
	1500 4100 2000 4100
Wire Wire Line
	1500 650  5900 650 
Wire Wire Line
	5800 6450 6000 6450
Wire Wire Line
	6000 5800 6000 2800
Connection ~ 6000 2800
Wire Wire Line
	10050 1300 10350 1300
Wire Wire Line
	9550 2400 9550 2450
Wire Wire Line
	1050 550  6250 550 
Wire Wire Line
	1050 550  1050 4800
Wire Wire Line
	6350 1450 6250 1450
Wire Wire Line
	6250 1450 6250 550 
Connection ~ 6250 550 
Wire Wire Line
	6250 550  8400 550 
Wire Wire Line
	5150 750  10350 750 
Wire Wire Line
	10350 750  10350 1300
Wire Wire Line
	5150 750  5150 4400
Connection ~ 10350 1300
Wire Wire Line
	10350 1300 10550 1300
Wire Wire Line
	9550 2450 9750 2450
Wire Wire Line
	9750 2450 9750 1700
Connection ~ 9550 2450
Wire Wire Line
	9550 2450 9550 2500
Wire Wire Line
	8400 2700 8400 550 
Wire Wire Line
	8400 2700 8950 2700
Connection ~ 8400 550 
Wire Wire Line
	8400 550  10350 550 
Wire Wire Line
	5700 6450 5800 6450
Text Label 10350 550  2    50   ~ 0
Reset
Text Label 10350 650  2    50   ~ 0
Gate
Text Label 10350 750  2    50   ~ 0
~Chorus~\Impro
Text Label 5650 750  2    50   ~ 0
~Chorus~\Impro
Text Label 8400 550  2    50   ~ 0
Reset
Text Label 6250 550  2    50   ~ 0
Reset
Text Label 5900 650  2    50   ~ 0
Gate
Text Label 1500 650  0    50   ~ 0
Gate
Text Label 1050 550  0    50   ~ 0
Reset
Text Label 1650 4200 0    50   ~ 0
End
$Comp
L Device:LED D?
U 1 1
P 750 4100
AR Path="/6010FFF7" Ref="D?"  Part="1" 
AR Path="/5F425067/6010FFF7" Ref="D403"  Part="1" 
F 0 "D403" V 789 3983 50  0000 R CNN
F 1 "LED" V 698 3983 50  0000 R CNN
F 2 "LED_SMD:LED_1206_3216Metric_ReverseMount_Hole1.8x2.4mm" H 750 4100 50  0001 C CNN
F 3 "~" H 750 4100 50  0001 C CNN
	1    750  4100
	0    -1   -1   0   
$EndComp
$Comp
L power:GND #PWR?
U 1 1
P 750 4250
AR Path="/6010FFFD" Ref="#PWR?"  Part="1" 
AR Path="/5F425067/6010FFFD" Ref="#PWR0413"  Part="1" 
F 0 "#PWR0413" H 750 4000 50  0001 C CNN
F 1 "GND" H 755 4077 50  0000 C CNN
F 2 "" H 750 4250 50  0001 C CNN
F 3 "" H 750 4250 50  0001 C CNN
	1    750  4250
	1    0    0    -1  
$EndComp
$Comp
L Device:R R?
U 1 1
P 750 3800
AR Path="/60110003" Ref="R?"  Part="1" 
AR Path="/5F425067/60110003" Ref="R406"  Part="1" 
F 0 "R406" H 820 3846 50  0000 L CNN
F 1 "1k" V 750 3750 50  0000 L CNN
F 2 "Resistor_SMD:R_1206_3216Metric_Pad1.42x1.75mm_HandSolder" V 680 3800 50  0001 C CNN
F 3 "~" H 750 3800 50  0001 C CNN
	1    750  3800
	1    0    0    -1  
$EndComp
Wire Wire Line
	750  3650 750  3250
Text Label 750  3250 3    50   ~ 0
End
Wire Wire Line
	2000 4000 1650 4000
Text Label 1650 4000 0    50   ~ 0
Overflow
Text Label 1050 5050 0    50   ~ 0
Overflow
Wire Wire Line
	1050 5050 1400 5050
Wire Wire Line
	1500 2400 1500 2300
Wire Wire Line
	750  4950 1250 4950
Wire Wire Line
	1250 2400 1250 2300
Wire Wire Line
	1250 2300 1500 2300
Connection ~ 1500 2300
Wire Wire Line
	1500 2300 1500 650 
Wire Wire Line
	1250 2700 1250 4950
Connection ~ 1250 4950
Wire Wire Line
	1250 4950 1400 4950
$Comp
L Device:D D402
U 1 1
P 1500 2550
F 0 "D402" V 1700 2450 50  0000 L CNN
F 1 "1N4148" H 1350 2650 50  0000 L CNN
F 2 "Diode_THT:D_DO-35_SOD27_P7.62mm_Horizontal" H 1500 2550 50  0001 C CNN
F 3 "~" H 1500 2550 50  0001 C CNN
	1    1500 2550
	0    1    1    0   
$EndComp
$Comp
L Device:D D401
U 1 1
P 1250 2550
F 0 "D401" V 1450 2450 50  0000 L CNN
F 1 "1N4148" H 1100 2650 50  0000 L CNN
F 2 "Diode_THT:D_DO-35_SOD27_P7.62mm_Horizontal" H 1250 2550 50  0001 C CNN
F 3 "~" H 1250 2550 50  0001 C CNN
	1    1250 2550
	0    1    1    0   
$EndComp
Wire Wire Line
	1500 2300 1750 2300
Wire Wire Line
	1750 2300 1750 2400
$Comp
L Device:R R?
U 1 1
P 1750 2550
AR Path="/601B31B5" Ref="R?"  Part="1" 
AR Path="/5F425067/601B31B5" Ref="R404"  Part="1" 
F 0 "R404" H 1800 2650 50  0000 L CNN
F 1 "100k" V 1750 2450 50  0000 L CNN
F 2 "Resistor_THT:R_Axial_DIN0204_L3.6mm_D1.6mm_P7.62mm_Horizontal" V 1680 2550 50  0001 C CNN
F 3 "~" H 1750 2550 50  0001 C CNN
	1    1750 2550
	1    0    0    -1  
$EndComp
$Comp
L power:GND #PWR?
U 1 1
P 1750 2700
AR Path="/601B3D6A" Ref="#PWR?"  Part="1" 
AR Path="/5F425067/601B3D6A" Ref="#PWR0407"  Part="1" 
F 0 "#PWR0407" H 1750 2450 50  0001 C CNN
F 1 "GND" H 1755 2527 50  0000 C CNN
F 2 "" H 1750 2700 50  0001 C CNN
F 3 "" H 1750 2700 50  0001 C CNN
	1    1750 2700
	1    0    0    -1  
$EndComp
Wire Notes Line style solid
	2250 2100 2250 2200
Wire Notes Line style solid
	2250 2200 2300 2200
Wire Notes Line style solid
	2300 2200 2300 2100
Wire Notes Line style solid
	2300 2100 2350 2100
Wire Notes Line style solid
	2350 2100 2350 2200
Wire Notes Line style solid
	2350 2200 2400 2200
Wire Notes Line style solid
	2400 2200 2400 2100
Wire Notes Line style solid
	2400 2100 2450 2100
Wire Notes Line style solid
	2450 2100 2450 2200
Wire Notes Line style solid
	2450 2200 2500 2200
Wire Notes Line style solid
	2500 2200 2500 2100
Wire Notes Line style solid
	2500 2100 2550 2100
Wire Notes Line style solid
	2550 2100 2550 2200
Wire Notes Line style solid
	2550 2200 2600 2200
Wire Notes Line style solid
	2600 2200 2600 2100
Wire Notes Line style solid
	2600 2100 2650 2100
Wire Notes Line style solid
	2650 2100 2650 2200
Wire Notes Line style solid
	2650 2200 2700 2200
Wire Notes Line style solid
	2700 2200 2700 2100
Wire Notes Line style solid
	2700 2100 2750 2100
Wire Notes Line style solid
	2750 2100 2750 2200
Wire Notes Line style solid
	2750 2200 2800 2200
Wire Notes Line style solid
	2800 2200 2800 2100
Wire Notes Line style solid
	2800 2100 2850 2100
Wire Notes Line style solid
	2250 2100 2200 2100
Wire Notes Line style solid
	2200 2250 2400 2250
Wire Notes Line style solid
	2400 2250 2400 2350
Wire Notes Line style solid
	2400 2350 2500 2350
Wire Notes Line style solid
	2500 2350 2500 2250
Wire Notes Line style solid
	2500 2250 2850 2250
Wire Notes Line style solid
	2200 2500 2400 2500
Wire Notes Line style solid
	2400 2500 2400 2400
Wire Notes Line style solid
	2400 2400 2500 2400
Wire Notes Line style solid
	2500 2400 2500 2500
Wire Notes Line style solid
	2500 2500 2850 2500
Wire Notes Line style solid
	2500 2650 2500 2550
Wire Notes Line style solid
	2200 2700 2450 2700
Wire Notes Line style solid
	2450 2700 2450 2800
Wire Notes Line style solid
	2450 2800 2500 2800
Wire Notes Line style solid
	2500 2800 2500 2700
Wire Notes Line style solid
	2500 2700 2850 2700
Text Notes 2150 2800 2    50   ~ 0
Gate
Text Notes 2150 2200 2    50   ~ 0
Clk
Text Notes 2150 2350 2    50   ~ 0
a<b
Text Notes 2150 2500 2    50   ~ 0
a=b
Text Notes 2150 2650 2    50   ~ 0
a>b
Wire Notes Line style solid
	2200 2650 2850 2650
Text Notes 2200 2100 0    57   ~ 0
0 1 2 0 1 2 3
Wire Notes Line style solid
	2200 2650 2200 2550
Wire Notes Line style solid
	2200 2350 2200 2250
Wire Notes Line style solid
	2200 2200 2200 2100
Text Notes 1600 5350 0    50   ~ 0
Duration counter
Text Notes 800  5850 0    50   ~ 0
Random bits
Text Notes 4200 5200 0    50   ~ 0
Chorus/Impro\nselector
Text Notes 7750 4700 0    50   ~ 0
Chorus duration\npattern ROM
Text Notes 7050 1100 0    50   ~ 0
Note step counter
Text Notes 7000 1850 0    50   ~ 0
Duration pattern counter
Text Notes 9850 1900 0    50   ~ 0
Extra counter bit
Text Notes 8550 6050 0    50   ~ 0
Chorus duration pattern\nselection latch
Wire Notes Line style solid
	2200 2400 2200 2500
Wire Notes Line style solid
	2200 2700 2200 2800
Wire Wire Line
	6000 6450 7700 6450
Connection ~ 6000 6450
$Comp
L 74xx:74LS74 U?
U 2 1
P 10250 3850
AR Path="/60326342" Ref="U?"  Part="1" 
AR Path="/5F425067/60326342" Ref="U402"  Part="2" 
F 0 "U402" H 10400 4200 50  0000 C CNN
F 1 "74HCT74" H 10450 4100 50  0000 C CNN
F 2 "Package_DIP:DIP-14_W7.62mm_LongPads" H 10250 3850 50  0001 C CNN
F 3 "74xx/74hc_hct74.pdf" H 10250 3850 50  0001 C CNN
	2    10250 3850
	1    0    0    -1  
$EndComp
NoConn ~ 10550 3750
NoConn ~ 10550 3950
$Comp
L power:+5V #PWR?
U 1 1
P 9800 3450
AR Path="/5F42563C/6033E779" Ref="#PWR?"  Part="1" 
AR Path="/5F425067/6033E779" Ref="#PWR0441"  Part="1" 
F 0 "#PWR0441" H 9800 3300 50  0001 C CNN
F 1 "+5V" H 9815 3623 50  0000 C CNN
F 2 "" H 9800 3450 50  0001 C CNN
F 3 "" H 9800 3450 50  0001 C CNN
	1    9800 3450
	1    0    0    -1  
$EndComp
Wire Wire Line
	9800 3450 9800 3500
Wire Wire Line
	9800 3850 9950 3850
Wire Wire Line
	9950 3750 9800 3750
Connection ~ 9800 3750
Wire Wire Line
	9800 3750 9800 3850
Wire Wire Line
	10250 3550 10250 3500
Wire Wire Line
	10250 3500 9800 3500
Connection ~ 9800 3500
Wire Wire Line
	9800 3500 9800 3750
Wire Wire Line
	10250 4150 10250 4200
Wire Wire Line
	10250 4200 9800 4200
Wire Wire Line
	9800 4200 9800 3850
Connection ~ 9800 3850
Wire Wire Line
	9050 5750 9050 3000
Wire Wire Line
	8950 5650 8950 3100
Wire Wire Line
	8950 3100 7450 3100
Wire Wire Line
	8300 1250 8300 3700
Wire Wire Line
	7450 3800 7600 3800
Wire Wire Line
	7700 3900 7450 3900
Wire Wire Line
	7700 2200 7700 3900
Wire Wire Line
	8200 4100 7450 4100
Wire Wire Line
	8200 1350 8200 4100
Wire Wire Line
	7800 3600 7450 3600
Wire Wire Line
	7800 2100 7800 3600
Wire Wire Line
	8100 4200 7450 4200
Wire Wire Line
	8100 1450 8100 4200
Wire Wire Line
	7900 4000 7450 4000
Wire Wire Line
	7900 2000 7900 4000
Wire Wire Line
	8000 4400 7450 4400
Wire Wire Line
	8000 1650 8000 4400
Wire Wire Line
	7600 2300 7600 3800
Wire Wire Line
	7450 3700 8300 3700
Wire Wire Line
	7450 2800 8750 2800
Wire Wire Line
	8750 2800 8750 5450
Wire Wire Line
	7450 2900 8850 2900
Wire Wire Line
	8850 2900 8850 5550
Wire Wire Line
	750  5550 5500 5550
Wire Wire Line
	5500 3600 5500 5550
Connection ~ 5500 5550
Wire Wire Line
	5500 5550 7700 5550
Wire Wire Line
	750  5450 5400 5450
Wire Wire Line
	5400 3900 5400 5450
Connection ~ 5400 5450
Wire Wire Line
	5400 5450 7700 5450
Wire Wire Line
	750  5750 5600 5750
Wire Wire Line
	750  5650 5300 5650
Wire Wire Line
	5300 4200 5300 5650
Connection ~ 5300 5650
Wire Wire Line
	5300 5650 7700 5650
Wire Wire Line
	5600 3300 5600 5750
Connection ~ 5600 5750
Wire Wire Line
	5600 5750 7700 5750
Wire Wire Line
	7450 3200 7500 3200
Wire Wire Line
	7500 3200 7500 3300
Connection ~ 7500 4800
Wire Wire Line
	7500 4800 7600 4800
Wire Wire Line
	7450 3500 7500 3500
Connection ~ 7500 3500
Wire Wire Line
	7500 3500 7500 4300
Wire Wire Line
	7450 3400 7500 3400
Connection ~ 7500 3400
Wire Wire Line
	7500 3400 7500 3500
Wire Wire Line
	7450 3300 7500 3300
Connection ~ 7500 3300
Wire Wire Line
	7500 3300 7500 3400
Wire Wire Line
	7450 4300 7500 4300
Connection ~ 7500 4300
Wire Wire Line
	7500 4300 7500 4800
Wire Wire Line
	5800 3800 5800 3200
Wire Wire Line
	5800 3200 6250 3200
Wire Wire Line
	5700 3500 5700 3300
Wire Wire Line
	5700 3300 6250 3300
Wire Wire Line
	5850 4100 5850 3400
Wire Wire Line
	5850 3400 6250 3400
Wire Wire Line
	4950 3200 5750 3200
Wire Wire Line
	5750 3200 5750 3500
Wire Wire Line
	5750 3500 6250 3500
Wire Wire Line
	3000 3600 3650 3600
Wire Wire Line
	3650 3600 3650 4100
Wire Wire Line
	3650 4100 3950 4100
Wire Wire Line
	3000 3700 3850 3700
Wire Wire Line
	3850 3700 3850 3200
Wire Wire Line
	3850 3200 3950 3200
$Comp
L 74xx:74LS85 U?
U 1 1
P 2500 3800
AR Path="/5F436303" Ref="U?"  Part="1" 
AR Path="/5F425067/5F436303" Ref="U403"  Part="1" 
F 0 "U403" H 2400 4450 50  0000 C CNN
F 1 "74HCT85" H 2300 4350 50  0000 C CNN
F 2 "Package_DIP:DIP-16_W7.62mm_LongPads" H 2500 3800 50  0001 C CNN
F 3 "http://www.ti.com/lit/gpn/sn74LS85" H 2500 3800 50  0001 C CNN
	1    2500 3800
	-1   0    0    -1  
$EndComp
Wire Wire Line
	3000 3500 3950 3500
Wire Wire Line
	3500 3200 3750 3200
Wire Wire Line
	3750 3200 3750 3800
Wire Wire Line
	3750 3800 3950 3800
Text Notes 3600 3100 0    50   ~ 0
Bit order doesn't\nreally matter -\noptimized for\nlayout
Text Notes 5300 3150 0    50   ~ 0
Bit order doesn't\nreally matter -\noptimized for\nlayout
Text Notes 8250 4200 0    50   ~ 0
Bit order doesn't\nreally matter -\noptimized for\nlayout
$EndSCHEMATC
